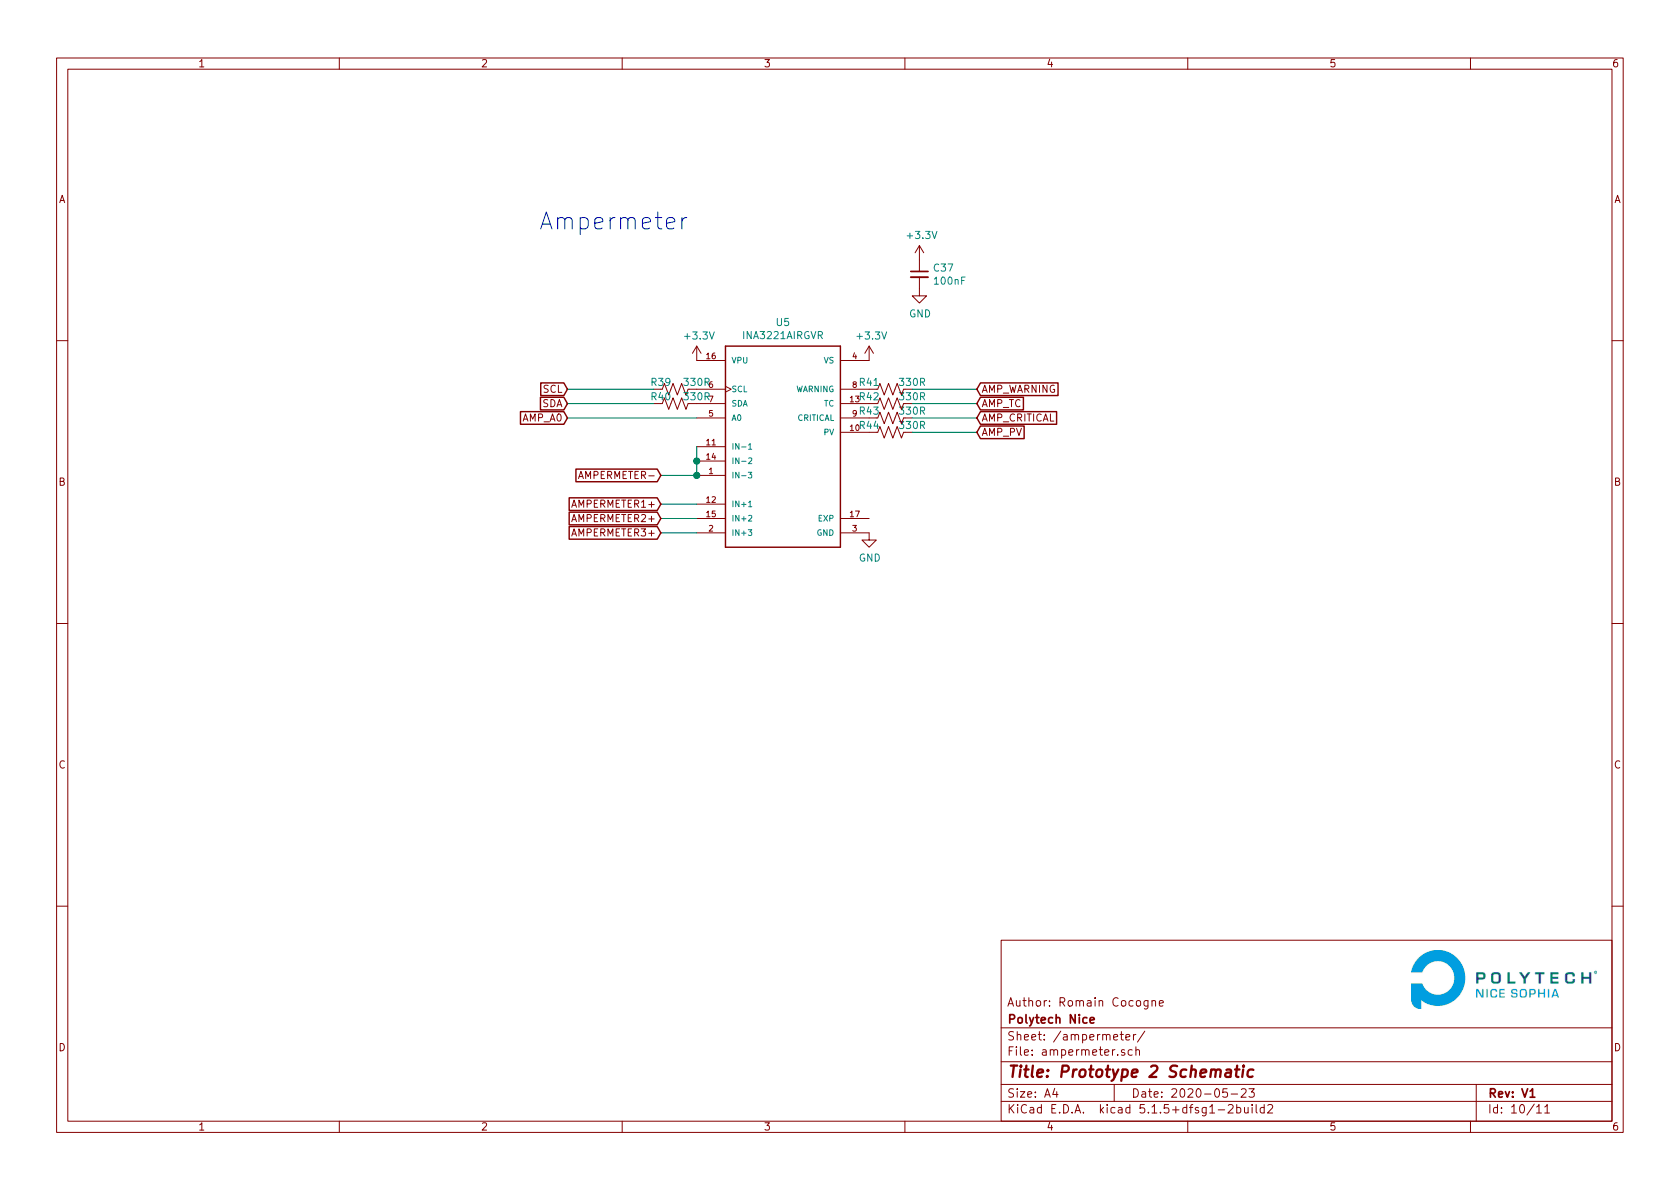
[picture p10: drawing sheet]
EESchema Schematic File Version 4
EELAYER 30 0
EELAYER END
$Descr A4 11693 8268
encoding utf-8
Sheet 10 11
Title "Prototype 2 Schematic"
Date "2020-05-23"
Rev "V1"
Comp "Polytech Nice"
Comment1 "Author: Romain Cocogne"
Comment2 ""
Comment3 ""
Comment4 ""
$EndDescr
$Comp
L panneaux_solaires:INA3221AIRGVR U5
U 1 1
P 5450 3100
F 0 "U5" H 5450 3967 50  0000 C CNN
F 1 "INA3221AIRGVR" H 5450 3876 50  0000 C CNN
F 2 "QFN65P400X400X100-17N" H 5450 3100 50  0001 L BNN
F 3 "Texas Instruments" H 5450 3100 50  0001 L BNN
	1    5450 3100
	1    0    0    -1  
$EndComp
Text GLabel 4600 3700 0    50   Input ~ 0
AMPERMETER3+
Text GLabel 4600 3300 0    50   Input ~ 0
AMPERMETER-
Text GLabel 4600 3600 0    50   Input ~ 0
AMPERMETER2+
Text GLabel 4600 3500 0    50   Input ~ 0
AMPERMETER1+
$Comp
L panneaux_solaires:330R R?
U 1 1
P 4700 2800
AR Path="/5E8CE88D/5EA866F6" Ref="R?"  Part="1" 
AR Path="/5E95D111/5EA866F6" Ref="R40"  Part="1" 
F 0 "R40" V 4650 2700 50  0000 C CNN
F 1 "330R" V 4650 2950 50  0000 C CNN
F 2 "Resistor_SMD:R_0805_2012Metric" V 4740 2790 50  0001 C CNN
F 3 "" H 4700 2800 50  0001 C CNN
	1    4700 2800
	0    1    1    0   
$EndComp
$Comp
L panneaux_solaires:330R R?
U 1 1
P 4700 2700
AR Path="/5E8CE88D/5EA866FC" Ref="R?"  Part="1" 
AR Path="/5E95D111/5EA866FC" Ref="R39"  Part="1" 
F 0 "R39" V 4650 2600 50  0000 C CNN
F 1 "330R" V 4650 2850 50  0000 C CNN
F 2 "Resistor_SMD:R_0805_2012Metric" V 4740 2690 50  0001 C CNN
F 3 "" H 4700 2700 50  0001 C CNN
	1    4700 2700
	0    1    1    0   
$EndComp
Text GLabel 3950 2800 0    50   Input ~ 0
SDA
Text GLabel 3950 2700 0    50   Input ~ 0
SCL
Wire Wire Line
	3950 2700 4550 2700
Wire Wire Line
	3950 2800 4550 2800
$Comp
L power:+3.3V #PWR096
U 1 1
P 6050 2500
F 0 "#PWR096" H 6050 2350 50  0001 C CNN
F 1 "+3.3V" H 6065 2673 50  0000 C CNN
F 2 "" H 6050 2500 50  0001 C CNN
F 3 "" H 6050 2500 50  0001 C CNN
	1    6050 2500
	1    0    0    -1  
$EndComp
$Comp
L power:+3.3V #PWR098
U 1 1
P 6400 1800
F 0 "#PWR098" H 6400 1650 50  0001 C CNN
F 1 "+3.3V" H 6415 1973 50  0000 C CNN
F 2 "" H 6400 1800 50  0001 C CNN
F 3 "" H 6400 1800 50  0001 C CNN
	1    6400 1800
	1    0    0    -1  
$EndComp
$Comp
L power:GND #PWR099
U 1 1
P 6400 2000
F 0 "#PWR099" H 6400 1750 50  0001 C CNN
F 1 "GND" H 6405 1827 50  0000 C CNN
F 2 "" H 6400 2000 50  0001 C CNN
F 3 "" H 6400 2000 50  0001 C CNN
	1    6400 2000
	1    0    0    -1  
$EndComp
$Comp
L panneaux_solaires:100nF C37
U 1 1
P 6400 1900
F 0 "C37" H 6492 1946 50  0000 L CNN
F 1 "100nF" H 6492 1855 50  0000 L CNN
F 2 "Capacitor_SMD:C_0805_2012Metric" H 6400 1900 50  0001 C CNN
F 3 "~" H 6400 1900 50  0001 C CNN
	1    6400 1900
	1    0    0    -1  
$EndComp
$Comp
L power:GND #PWR097
U 1 1
P 6050 3700
F 0 "#PWR097" H 6050 3450 50  0001 C CNN
F 1 "GND" H 6055 3527 50  0000 C CNN
F 2 "" H 6050 3700 50  0001 C CNN
F 3 "" H 6050 3700 50  0001 C CNN
	1    6050 3700
	1    0    0    -1  
$EndComp
Wire Wire Line
	4850 2900 3950 2900
Text GLabel 3950 2900 0    50   Input ~ 0
AMP_A0
$Comp
L power:+3.3V #PWR095
U 1 1
P 4850 2500
F 0 "#PWR095" H 4850 2350 50  0001 C CNN
F 1 "+3.3V" H 4865 2673 50  0000 C CNN
F 2 "" H 4850 2500 50  0001 C CNN
F 3 "" H 4850 2500 50  0001 C CNN
	1    4850 2500
	1    0    0    -1  
$EndComp
$Comp
L panneaux_solaires:330R R41
U 1 1
P 6200 2700
F 0 "R41" V 6150 2550 50  0000 C CNN
F 1 "330R" V 6150 2850 50  0000 C CNN
F 2 "Resistor_SMD:R_0805_2012Metric" V 6240 2690 50  0001 C CNN
F 3 "" H 6200 2700 50  0001 C CNN
	1    6200 2700
	0    1    1    0   
$EndComp
Wire Wire Line
	6350 2700 6800 2700
Text GLabel 6800 2700 2    50   Input ~ 0
AMP_WARNING
$Comp
L panneaux_solaires:330R R42
U 1 1
P 6200 2800
F 0 "R42" V 6150 2650 50  0000 C CNN
F 1 "330R" V 6150 2950 50  0000 C CNN
F 2 "Resistor_SMD:R_0805_2012Metric" V 6240 2790 50  0001 C CNN
F 3 "" H 6200 2800 50  0001 C CNN
	1    6200 2800
	0    1    1    0   
$EndComp
Wire Wire Line
	6350 2800 6800 2800
Text GLabel 6800 2800 2    50   Input ~ 0
AMP_TC
$Comp
L panneaux_solaires:330R R43
U 1 1
P 6200 2900
F 0 "R43" V 6150 2750 50  0000 C CNN
F 1 "330R" V 6150 3050 50  0000 C CNN
F 2 "Resistor_SMD:R_0805_2012Metric" V 6240 2890 50  0001 C CNN
F 3 "" H 6200 2900 50  0001 C CNN
	1    6200 2900
	0    1    1    0   
$EndComp
Wire Wire Line
	6350 2900 6800 2900
Text GLabel 6800 2900 2    50   Input ~ 0
AMP_CRITICAL
$Comp
L panneaux_solaires:330R R44
U 1 1
P 6200 3000
F 0 "R44" V 6150 2850 50  0000 C CNN
F 1 "330R" V 6150 3150 50  0000 C CNN
F 2 "Resistor_SMD:R_0805_2012Metric" V 6240 2990 50  0001 C CNN
F 3 "" H 6200 3000 50  0001 C CNN
	1    6200 3000
	0    1    1    0   
$EndComp
Wire Wire Line
	6350 3000 6800 3000
Text GLabel 6800 3000 2    50   Input ~ 0
AMP_PV
Wire Wire Line
	4850 3100 4850 3200
Connection ~ 4850 3200
Wire Wire Line
	4850 3200 4850 3300
Wire Wire Line
	4600 3300 4850 3300
Connection ~ 4850 3300
Wire Wire Line
	4600 3500 4850 3500
Wire Wire Line
	4600 3600 4850 3600
Wire Wire Line
	4600 3700 4850 3700
Text Notes 3750 1600 0    118  ~ 0
Ampermeter
$EndSCHEMATC
